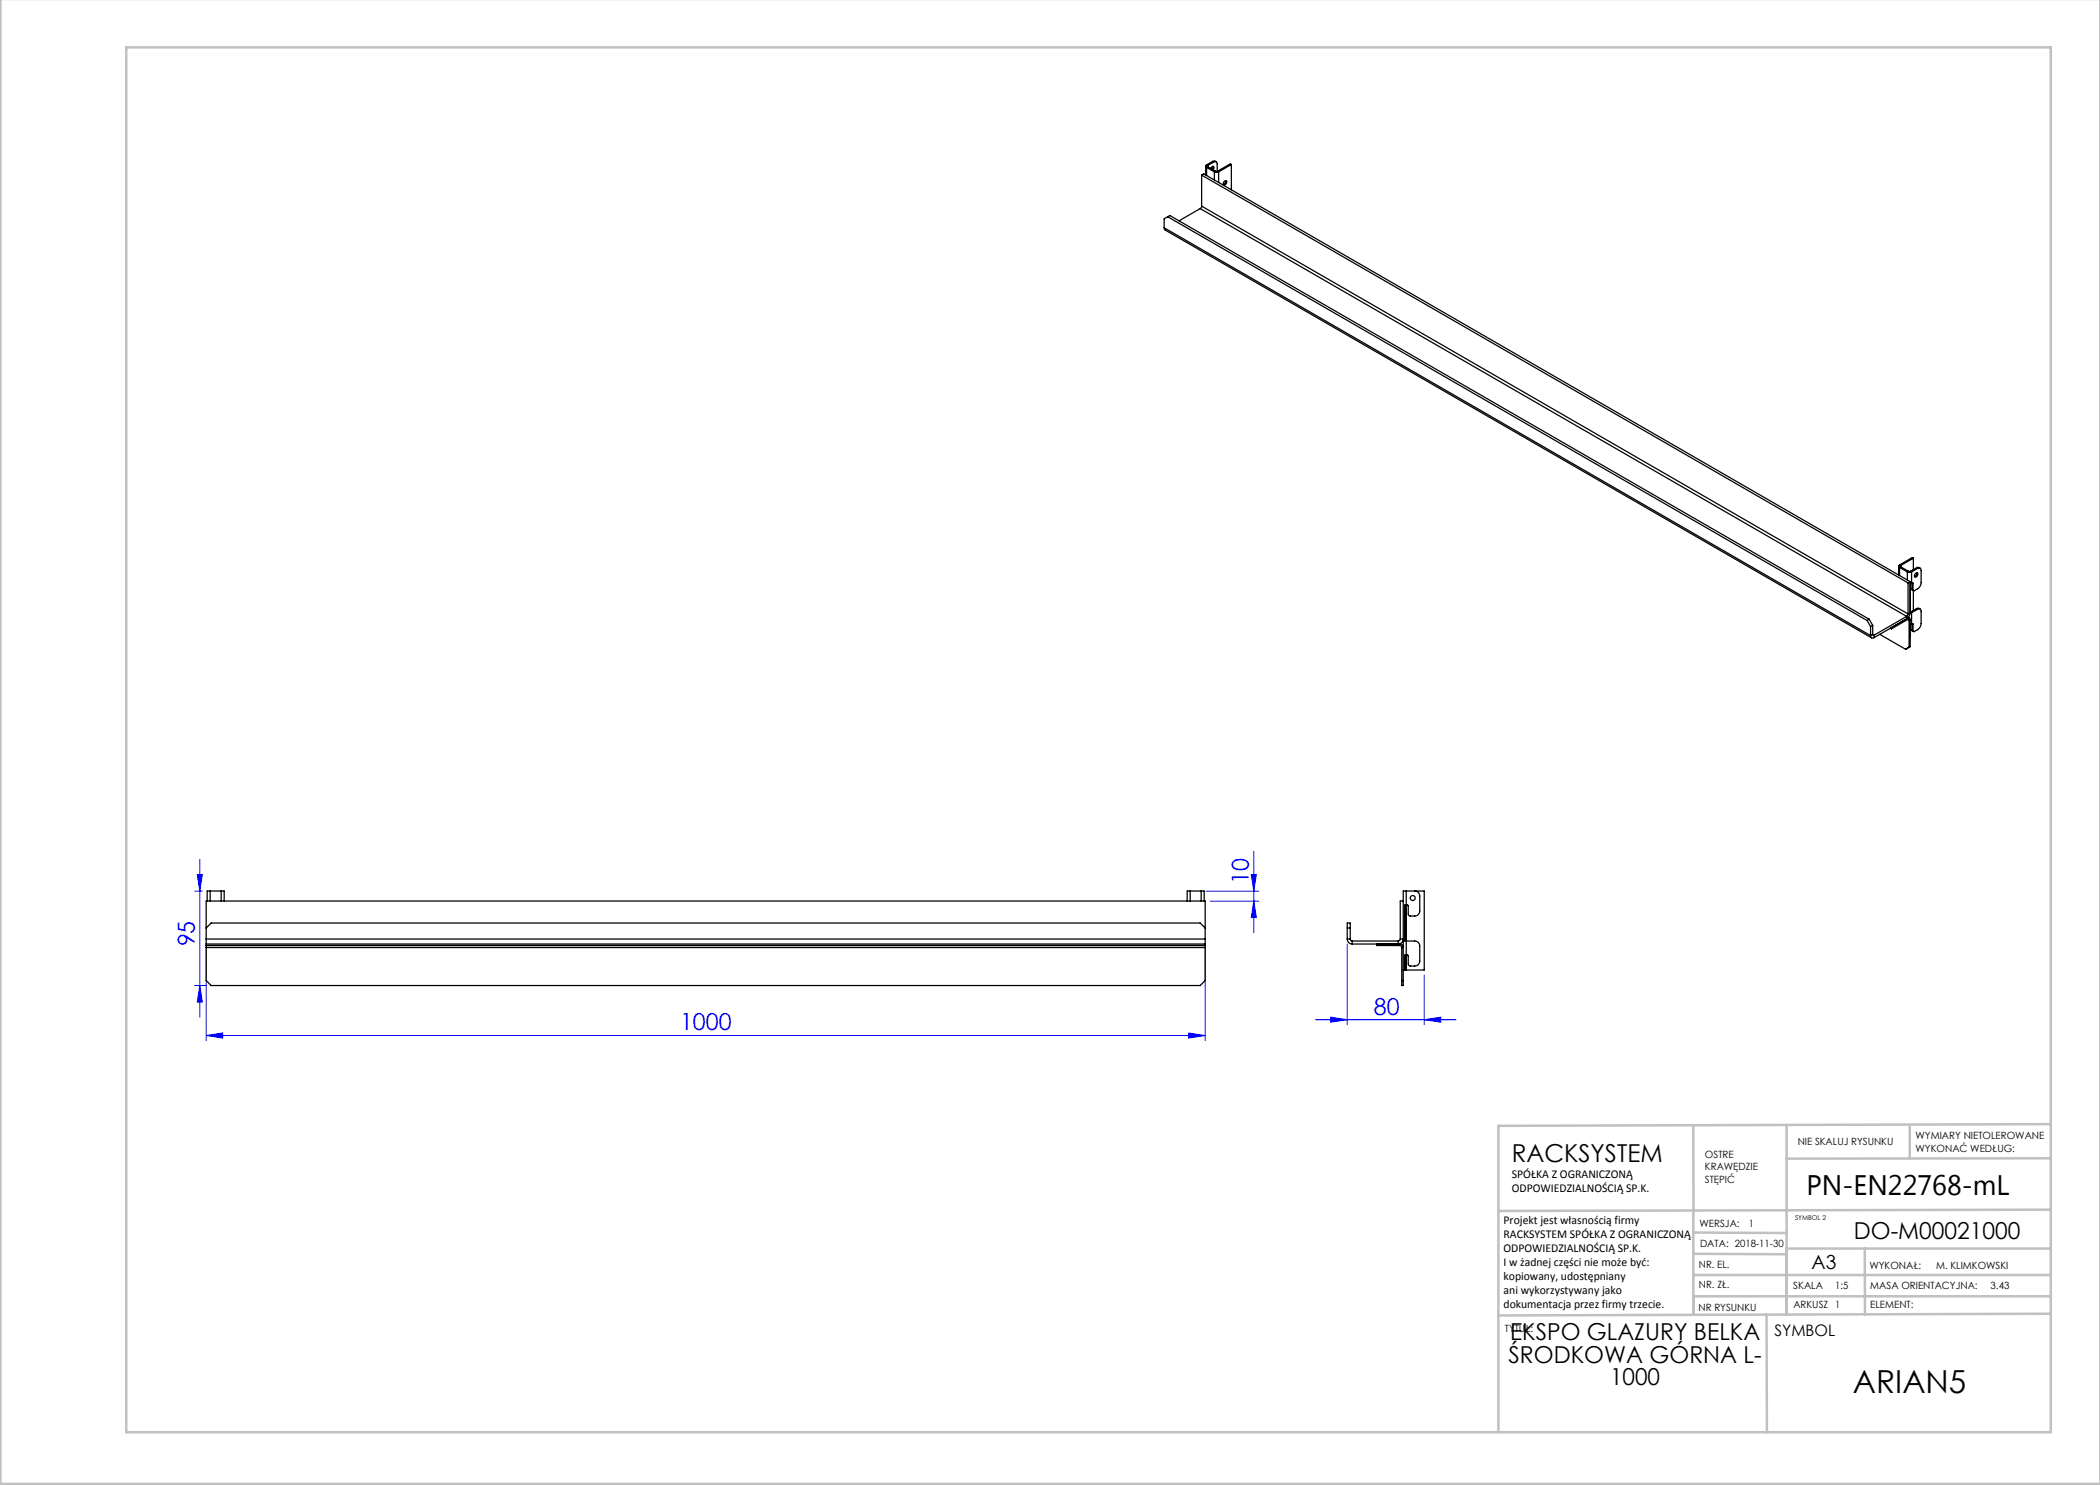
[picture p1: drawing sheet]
<svg xmlns="http://www.w3.org/2000/svg" width="420mm" height="297mm" viewBox="0 0 420 297" stroke-linecap="round" stroke-linejoin="round" font-family="sans-serif">
<g fill="none" stroke="#00f" stroke-width=".2">
<path d="M39 178.2h1.4M39.5 174.9h1l-.5 3.3zM40 171.9v31.6M241.2 178.2h10.6M250.3 174.9h1l-.5 3.3zM250.8 170.3v16.3M39 197.1h2.2M40 197.1l.5 3.3h-1zM41.2 189.8v18.3M241 189.8v18.3M242 180.2h9.8M250.8 180.2l.5 3.3h-1z"/>
<path d="M269.4 188.8v16.1M284.8 195v9.9M41.2 207.1l3.3-.5v1zM41.2 207.1h199.8M237.7 206.6l3.3 .5-3.3 .5zM263.1 203.9h28.1M266.1 203.4l3.3 .5-3.3 .5zM284.8 203.9l3.4-.5v1z"/>
</g>
<g fill="none" stroke="#c0c0c0" stroke-width=".5">
<path d="M.1 -.1v296.9h419.9M25.2 9.5h385v276.9h-385zM338.7 225.2v16.9M357.3 225v37.9M382 225.4v6.3M410.1 224.8l-110.4 .4v61.2M410.1 231.7h-52.8M338.7 259.3h71.5M338.7 255h71.5M338.7 250.8l18.6 .1M338.7 246.5l18.6 .1M338.7 242.1v20.9"/>
<path d="M373 249.7v13.2M410.1 241.9l-110.4 .3M410.2 249.7h-52.9v13.2M353.3 262.9l.1 23.5M410.2 262.7l-110.5 .4"/>
</g>
<g fill="#00f">
<path d="M40 197.1l.5 3.3h-1zM39.5 174.9h1l-.5 3.3z"/>
<path d="M250.8 180.2l.5 3.3h-1zM250.3 174.9h1l-.5 3.3z"/>
<path d="M41.2 207.1l3.3-.5v1zM237.7 206.6l3.3 .5-3.3 .5z"/>
<path d="M266.1 203.4l3.3 .5-3.3 .5zM284.8 203.9l3.4-.5v1z"/>
</g>
<g fill="none" stroke="#000" stroke-width=".25">
<path d="M240.3 35l141.3 81.6M240.3 35v6.2M240.3 35l.5-.2 141.2 81.5M241.1 33.2v1.8M241.3 33a.26 .26 0 0 0-.2 .2 .26 .26 0 0 0 .2 .3M241.3 33l.2 .1M241.3 33.5l1.6 .9M241.3 33.5v1.6M241.5 33.1v.2M241.5 33.3l-.2 .2M241.5 33.3l1.6 .9M242.1 33.7l.4-.4h.2l.1 .2-.2 .5"/>
<path d="M242.5 32.3l.4-.1 .3 .2M242.5 32.3l-1.2 .7M242.5 32.3l.2 .1M242.6 33.3l-.2 .6M242.7 32.4a.43 .43 0 0 1 .5 0 .43 .43 0 0 1 .2 .4v1.5M242.7 32.4l-1.2 .7M242.9 34.4l.4 .1 .4-.1M242.9 34.4v1.6M243.1 34.2h.4M243.1 34.2l-.2 .2M243.5 34.2l.2 .2M243.7 34.4v2.1"/>
<path d="M244.9 36.3l.2-.2a.47 .47 0 0 1 .1 .6 .47 .47 0 0 1-.5 .2zM245.1 36.1l-.1 .5-.3 .3M246.3 32.9l-.2-.1-2.6 1.4M246.3 32.9l-2.6 1.5M246.3 32.9v5.1M232.8 45.6l.2 .4 141.3 81.6M232.8 45.6l141.3 81.5M233.5 43.4l-.7 .4v1.8M233.5 43.4l139.9 80.7M233.5 43.4l.5-.3 139.8 80.7M240 41.7l-4.2 2.5M240 41.7l141.3 81.6"/>
<path d="M240.3 41.2l-.3 .5M240.3 41.2l141.3 81.6M379.7 113.2v1.8M379.9 113a.26 .26 0 0 0-.2 .2 .26 .26 0 0 0 .2 .3M379.9 113l.2 .1M379.9 113.5l1.6 .9M379.9 113.5v1.6M380.1 113.1v.3M380.1 113.4l-.2 .1M380.1 113.4l1.6 .9M381.5 114.4l.4 .1 .4-.1M381.5 114.4v1.6"/>
<path d="M381.6 116.6v6.2M381.7 114.3h.4M381.7 114.3l-.2 .1M382 116.3v6.3l.3-.1M382 116.3l-.4 .3M382.1 114.3l.2 .1M382.3 116.7l-.3 .1M382.3 114.4v2.3M382.4 117.8l.3 .4M382.4 117.8l.2 .2M382.4 116.6v1.2M382.5 116.6l.1 .1"/>
<path d="M382.5 116.6l-.2 .1M382.6 116.7v1.3M382.7 111.6l-.2-.1-2.6 1.5M382.7 111.6l-2.6 1.5M382.7 111.6v2.3M382.7 118.1v4M383.1 114.7l.3-.2a.47 .47 0 0 1 .1 .6 .47 .47 0 0 1-.6 .2zM383.3 113.6l.4-.1 .3 .1M383.3 113.6l-1.2 .7M383.3 113.6l.2 .1M383.4 114.5l-.1 .5-.4 .3M383.5 113.7a.43 .43 0 0 1 .5-.1 .43 .43 0 0 1 .2 .5v2.4a1.56 1.56 0 0 1-.7 1.3l-.7 .4-.2-.2"/>
<path d="M383.5 113.7l-1.2 .7M373.4 124.1l.7 1.2M373.8 123.8l-.4 .3M373.8 123.8l.7 1.3M374.1 127.1a.43 .43 0 0 0 .2 .5 .43 .43 0 0 0 .5-.1M374.1 125.3v1.8M374.5 126.9l.1 .2 .2-.1M374.5 125.1l-.4 .2M374.5 126.9l-.4 .2M374.5 125.1v1.8M374.5 126.9l.3 .1M374.8 127v.5"/>
<path d="M378.1 125.6l.2 .2M378.3 125.5v.3M381.3 123.3l-6.5 3.7M381.5 123.6h.1M381.5 123.6a.3 .3 0 0 1 .4 0 .3 .3 0 0 1 .1 .3M381.5 123.9h.2l.1 .2M381.5 123.6l-6.7 3.9M381.5 123.9l-3.2 1.9M381.5 123.6v.3M381.5 123.9l.3 .2M381.6 122.8l-.3 .5M381.6 122.8l.4-.3a1.56 1.56 0 0 1-.7 1.3v-.5"/>
<path d="M381.7 123.5l.2 .1M381.8 124.1v5.3l-.7 .5-5.1-3M382 123.9v5.4l-.7 .4M382 123.9l-.2 .2M382 127.4h.1M382.1 122.4h-.1M382.1 122.4l.2 .1M382.3 124.8l-.3 .1M382.3 122.5v2.3M382.4 126l.3 .3M382.4 124.8v1.2M382.4 126l.2 .1"/>
<path d="M382.5 124.7l.1 .1M382.5 124.7l-.2 .1M382.6 124.8v1.3M383.3 121.7l.4-.1 .3 .2M383.3 121.7l-1.2 .7M383.3 121.7l.2 .1M383.5 121.8a.43 .43 0 0 1 .5 0 .43 .43 0 0 1 .2 .5v2.4a1.56 1.56 0 0 1-.7 1.2l-.7 .4-.2-.2M383.5 121.8l-1.2 .7M42 178.2h-.6v2M42 178.2h2.2M42 178.2v2M44.2 178.2h.6v2"/>
<path d="M44.2 178.2v2M238 178.2h-.6v2M238 178.2h2.2M238 178.2v2M240.2 178.2h.6v2M240.2 178.2v2M281.2 178.2h-.6v18.9h-.3v-7.6M281.2 178.2h3.6v15.8h-3.6M281.2 178.2v15.8M282.9 178.2a1 1 0 0 1 1 1v3a1 1 0 0 1-1 1l-1.1-.1-.2-2-.7-.1v7.2h2a1 1 0 0 1 1 1v3a1 1 0 0 1-1 1l-1.1-.1-.2-2-.7-.1v3M41.2 189.1v.4M41.2 187.8v1"/>
<path d="M41.2 187.8v-7.6h199.8v7.6M41.2 188.8v.3M41.2 189.5v6.6l1 1h197.8l1-1v-6.6M41.2 189.1h199.8M41.2 189.5h199.8M41.2 187.8h199.8M41.2 185.6l1-1h197.8l1 1M41.2 188.8h199.8M241 189.1v.4M241 187.8v1M241 188.8v.3M269.4 187.8a1 1 0 0 0 1 1"/>
<path d="M269.4 187.8h.6M269.4 187.8v-3.2h.6v3.2M269.4 185.6h.6M270 187.8l.2 .3 .2 .1M270.4 188.8h9.5M270.4 188.2h9.2M270.4 188.2v.6M275.3 188.8v.3h4.6M279.9 188.8a.7 .7 0 0 1 .7 .7h-.3M279.9 189.1l.3 .1 .1 .3M279.9 188.8v.3M280 187.8h.6a1 1 0 0 1-1 1v-.6"/>
<path d="M280 187.8l-.1 .3-.3 .1M280.3 196.1h.3M280.6 194h.3M280.6 180.2h-.6v7.6M280.9 194h.2M281.1 194h.1M281.1 181v7.2M281.1 191v3"/>
<circle cx="282.5" cy="179.6" r=".5"/>
</g>
<text font-size="6.3" x="370.6" y="278.5">ARIAN5</text>
<text font-size="5.6" x="361.3" y="239.1">PN-EN22768-mL</text>
<text font-size="4.9" x="302.4" y="232.4">RACKSYSTEM</text>
<g font-size="4.7" fill="#00f">
<text x="249.7" y="176.7" transform="rotate(-90 249.7 176.7)">10</text>
<text x="38.9" y="189.3" transform="rotate(-90 38.9 189.3)">95</text>
<text x="274.8" y="202.9">80</text>
<text x="136" y="206.1">1000</text>
</g>
<g font-size="4.7">
<text x="370.8" y="247.8">DO-M00021000</text>
<text x="302" y="268.1">EKSPO GLAZURY BELKA</text>
<text x="301.7" y="272.6">ŚRODKOWA GÓRNA L-</text>
<text x="322" y="277.1">1000</text>
</g>
<text font-size="3.9" x="362.3" y="253.8">A3</text>
<text font-size="3.2" x="354.9" y="267.2">SYMBOL</text>
<g font-size="2.4">
<text x="302.4" y="235.6">SPÓŁKA Z OGRANICZONĄ</text>
<text x="302.4" y="238.4">ODPOWIEDZIALNOŚCIĄ SP.K.</text>
<text x="300.7" y="244.7">Projekt jest własnością firmy</text>
<text x="300.7" y="247.5">RACKSYSTEM SPÓŁKA Z OGRANICZONĄ</text>
<text x="300.7" y="250.3">ODPOWIEDZIALNOŚCIĄ SP.K.</text>
<text x="300.7" y="253.1">I w żadnej części nie może być:</text>
<text x="300.7" y="256">kopiowany, udostępniany</text>
<text x="300.7" y="258.8">ani wykorzystywany jako</text>
<text x="300.7" y="261.6">dokumentacja przez firmy trzecie.</text>
</g>
<g font-size="2">
<text x="383.1" y="227.9">WYMIARY NIETOLEROWANE</text>
<text x="341" y="231.6">OSTRE</text>
<text x="359.5" y="228.9">NIE SKALUJ RYSUNKU</text>
<text x="383.1" y="230.4">WYKONAĆ WEDŁUG:</text>
<text x="341" y="234.1">KRAWĘDZIE</text>
<text x="341" y="236.6">STĘPIĆ</text>
<text x="339.9" y="245.4">WERSJA:</text>
<text x="349.8" y="245.4">1</text>
<text x="340" y="249.4">DATA: 2018-11-30</text>
<text x="339.8" y="257.6">NR. ZŁ.</text>
<text x="339.8" y="253.5">NR. EL.</text>
<text x="358.7" y="257.7">SKALA</text>
<text x="367" y="257.7">1:5</text>
<text x="373.9" y="253.8">WYKONAŁ:</text>
<text x="374.1" y="257.7">MASA ORIENTACYJNA:</text>
<text x="387.2" y="253.8">M. KLIMKOWSKI</text>
<text x="398.1" y="257.7">3.43</text>
<text x="339.7" y="262.3">NR RYSUNKU</text>
<text x="358.7" y="261.7">ARKUSZ 1</text>
<text x="374.1" y="261.7">ELEMENT:</text>
<text x="301" y="266.4">TYTUŁ:</text>
</g>
<text font-size="1.3" x="359" y="244">SYMBOL 2</text>
</svg>
